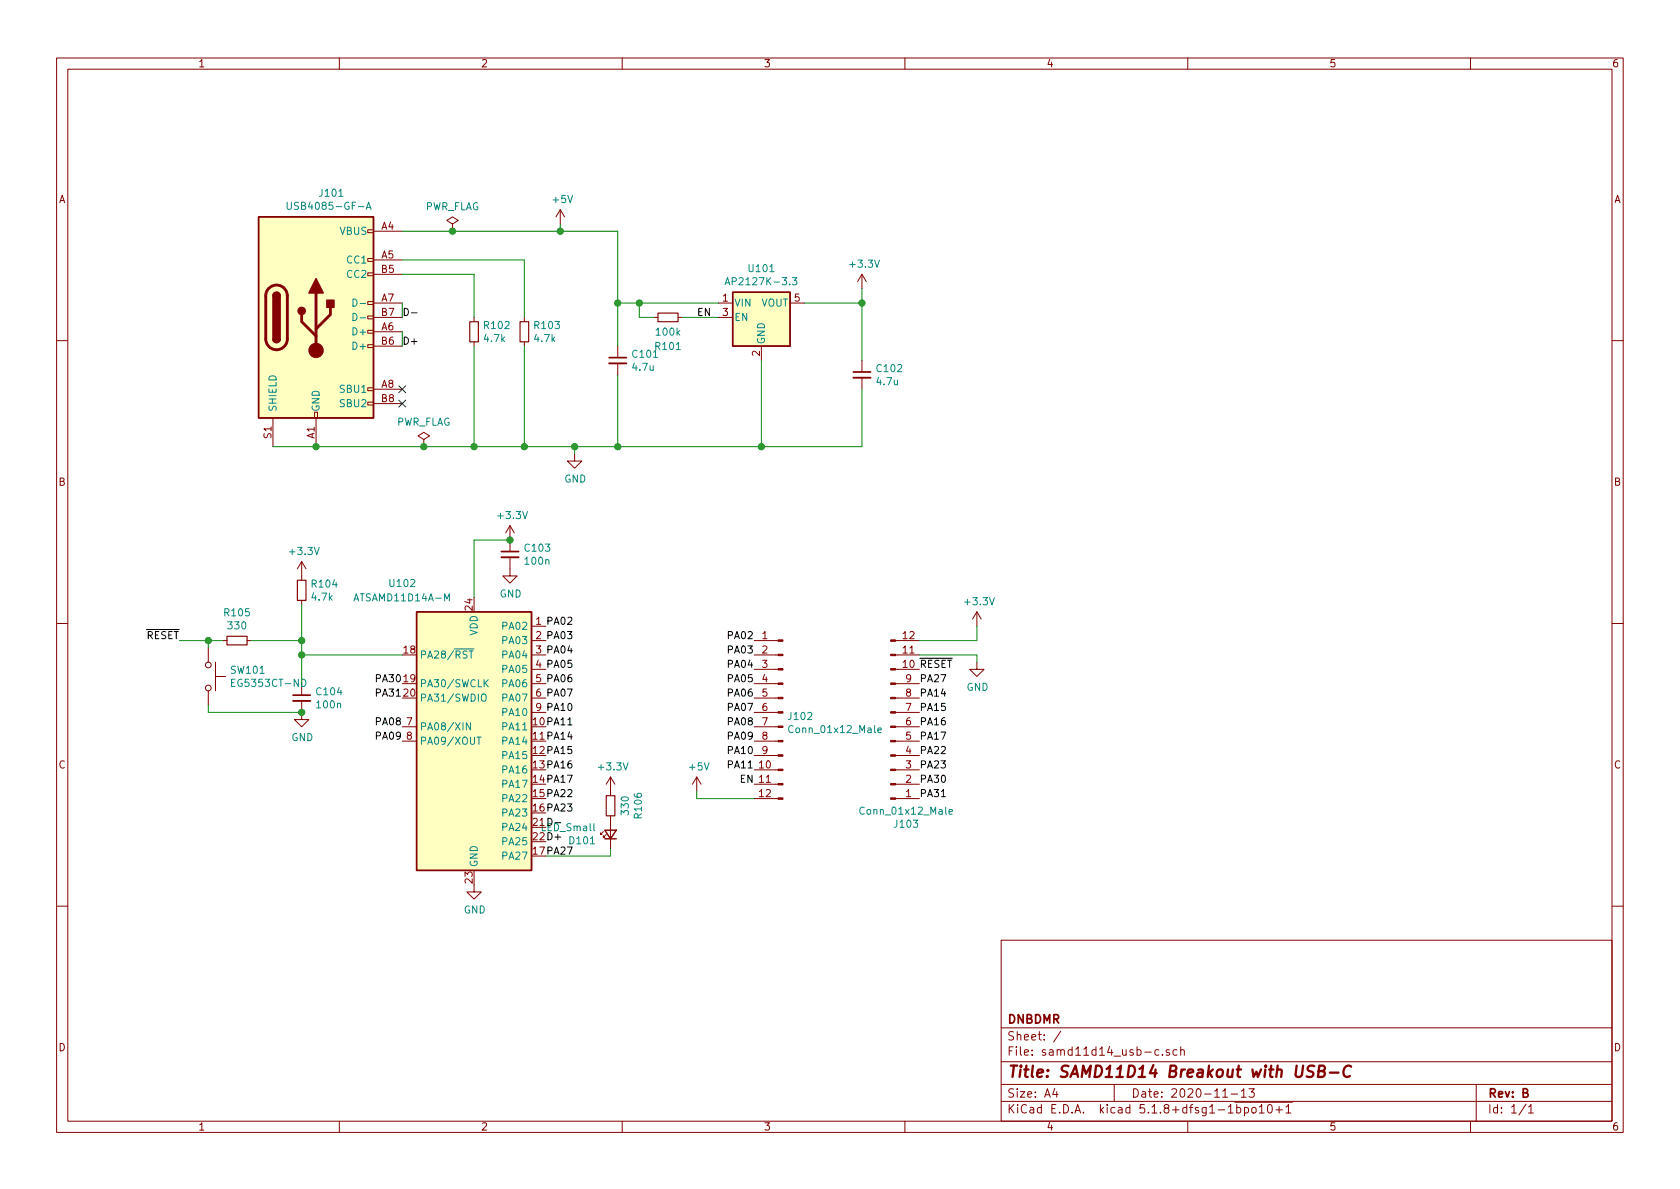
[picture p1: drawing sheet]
EESchema Schematic File Version 4
EELAYER 30 0
EELAYER END
$Descr A4 11693 8268
encoding utf-8
Sheet 1 1
Title "SAMD11D14 Breakout with USB-C"
Date "2020-11-13"
Rev "B"
Comp "DNBDMR"
Comment1 ""
Comment2 ""
Comment3 ""
Comment4 ""
$EndDescr
$Comp
L samd11d14_usb-c-rescue:AP2127K-3.3-Regulator_Linear U101
U 1 1
P 5300 2200
F 0 "U101" H 5300 2542 50  0000 C CNN
F 1 "AP2127K-3.3" H 5300 2451 50  0000 C CNN
F 2 "Package_TO_SOT_SMD:SOT-23-5" H 5300 2525 50  0001 C CNN
F 3 "https://www.diodes.com/assets/Datasheets/AP2127.pdf" H 5300 2300 50  0001 C CNN
	1    5300 2200
	1    0    0    -1  
$EndComp
$Comp
L Device:C_Small C101
U 1 1
P 4300 2500
F 0 "C101" H 4392 2546 50  0000 L CNN
F 1 "4.7u" H 4392 2455 50  0000 L CNN
F 2 "Capacitor_SMD:C_0603_1608Metric_Pad1.05x0.95mm_HandSolder" H 4300 2500 50  0001 C CNN
F 3 "~" H 4300 2500 50  0001 C CNN
	1    4300 2500
	1    0    0    -1  
$EndComp
$Comp
L Device:C_Small C102
U 1 1
P 6000 2600
F 0 "C102" H 6092 2646 50  0000 L CNN
F 1 "4.7u" H 6092 2555 50  0000 L CNN
F 2 "Capacitor_SMD:C_0603_1608Metric_Pad1.05x0.95mm_HandSolder" H 6000 2600 50  0001 C CNN
F 3 "~" H 6000 2600 50  0001 C CNN
	1    6000 2600
	1    0    0    -1  
$EndComp
$Comp
L Device:C_Small C103
U 1 1
P 3550 3850
F 0 "C103" H 3642 3896 50  0000 L CNN
F 1 "100n" H 3642 3805 50  0000 L CNN
F 2 "Capacitor_SMD:C_0603_1608Metric_Pad1.05x0.95mm_HandSolder" H 3550 3850 50  0001 C CNN
F 3 "~" H 3550 3850 50  0001 C CNN
	1    3550 3850
	1    0    0    -1  
$EndComp
$Comp
L Device:R_Small R101
U 1 1
P 4650 2200
F 0 "R101" V 4850 2200 50  0000 C CNN
F 1 "100k" V 4750 2200 50  0000 C CNN
F 2 "Resistor_SMD:R_0603_1608Metric_Pad1.05x0.95mm_HandSolder" H 4650 2200 50  0001 C CNN
F 3 "~" H 4650 2200 50  0001 C CNN
	1    4650 2200
	0    1    1    0   
$EndComp
$Comp
L MCU_Microchip_SAMD:ATSAMD11D14A-M U102
U 1 1
P 3300 5150
F 0 "U102" H 2800 6250 50  0000 C CNN
F 1 "ATSAMD11D14A-M" H 2800 6150 50  0000 C CNN
F 2 "Package_DFN_QFN:QFN-24-1EP_4x4mm_P0.5mm_EP2.6x2.6mm" H 3300 3800 50  0001 C CNN
F 3 "http://ww1.microchip.com/downloads/en/DeviceDoc/Atmel-42363-SAM-D11_Datasheet.pdf" H 3300 4150 50  0001 C CNN
	1    3300 5150
	1    0    0    -1  
$EndComp
$Comp
L Device:R_Small R103
U 1 1
P 3650 2300
F 0 "R103" H 3709 2346 50  0000 L CNN
F 1 "4.7k" H 3709 2255 50  0000 L CNN
F 2 "Resistor_SMD:R_0603_1608Metric_Pad1.05x0.95mm_HandSolder" H 3650 2300 50  0001 C CNN
F 3 "~" H 3650 2300 50  0001 C CNN
	1    3650 2300
	1    0    0    -1  
$EndComp
$Comp
L Device:R_Small R102
U 1 1
P 3300 2300
F 0 "R102" H 3359 2346 50  0000 L CNN
F 1 "4.7k" H 3359 2255 50  0000 L CNN
F 2 "Resistor_SMD:R_0603_1608Metric_Pad1.05x0.95mm_HandSolder" H 3300 2300 50  0001 C CNN
F 3 "~" H 3300 2300 50  0001 C CNN
	1    3300 2300
	1    0    0    -1  
$EndComp
$Comp
L power:+3.3V #PWR0102
U 1 1
P 6000 2000
F 0 "#PWR0102" H 6000 1850 50  0001 C CNN
F 1 "+3.3V" H 6015 2173 50  0000 C CNN
F 2 "" H 6000 2000 50  0001 C CNN
F 3 "" H 6000 2000 50  0001 C CNN
	1    6000 2000
	1    0    0    -1  
$EndComp
$Comp
L power:+5V #PWR0101
U 1 1
P 3900 1550
F 0 "#PWR0101" H 3900 1400 50  0001 C CNN
F 1 "+5V" H 3915 1723 50  0000 C CNN
F 2 "" H 3900 1550 50  0001 C CNN
F 3 "" H 3900 1550 50  0001 C CNN
	1    3900 1550
	1    0    0    -1  
$EndComp
$Comp
L power:GND #PWR0103
U 1 1
P 4000 3150
F 0 "#PWR0103" H 4000 2900 50  0001 C CNN
F 1 "GND" H 4005 2977 50  0000 C CNN
F 2 "" H 4000 3150 50  0001 C CNN
F 3 "" H 4000 3150 50  0001 C CNN
	1    4000 3150
	1    0    0    -1  
$EndComp
Wire Wire Line
	4000 3100 4000 3150
Wire Wire Line
	4000 3100 4300 3100
Wire Wire Line
	5300 3100 5300 2500
Connection ~ 4000 3100
Wire Wire Line
	6000 2700 6000 3100
Wire Wire Line
	6000 3100 5300 3100
Connection ~ 5300 3100
Wire Wire Line
	5600 2100 6000 2100
Wire Wire Line
	6000 2100 6000 2500
Wire Wire Line
	6000 2000 6000 2100
Connection ~ 6000 2100
Wire Wire Line
	4300 2600 4300 3100
Connection ~ 4300 3100
Wire Wire Line
	4300 3100 5300 3100
Wire Wire Line
	5000 2100 4450 2100
Wire Wire Line
	4300 2100 4300 2400
Wire Wire Line
	4550 2200 4450 2200
Wire Wire Line
	4450 2200 4450 2100
Connection ~ 4450 2100
Wire Wire Line
	4450 2100 4300 2100
Wire Wire Line
	5000 2200 4750 2200
Text Label 4850 2200 0    50   ~ 0
EN
Wire Wire Line
	2800 1600 3150 1600
Wire Wire Line
	3900 1600 3900 1550
Wire Wire Line
	3900 1600 4300 1600
Wire Wire Line
	4300 1600 4300 2100
Connection ~ 3900 1600
Connection ~ 4300 2100
Wire Wire Line
	2800 2100 2800 2200
Wire Wire Line
	2800 2300 2800 2400
Connection ~ 2200 3100
Wire Wire Line
	2200 3100 2950 3100
Wire Wire Line
	1900 3100 2200 3100
$Comp
L samd11d14_usb-c-rescue:USB_C_Receptacle_USB2.0-Connector J101
U 1 1
P 2200 2200
F 0 "J101" H 2307 3067 50  0000 C CNN
F 1 "USB4085-GF-A " H 2307 2976 50  0000 C CNN
F 2 "Connector_USB:USB_C_Receptacle_GCT_USB4085" H 2350 2200 50  0001 C CNN
F 3 "https://www.usb.org/sites/default/files/documents/usb_type-c.zip" H 2350 2200 50  0001 C CNN
	1    2200 2200
	1    0    0    -1  
$EndComp
NoConn ~ 2800 2700
NoConn ~ 2800 2800
Wire Wire Line
	2800 1800 3650 1800
Wire Wire Line
	3650 1800 3650 2200
Wire Wire Line
	2800 1900 3300 1900
Wire Wire Line
	3300 1900 3300 2200
Wire Wire Line
	3300 2400 3300 3100
Connection ~ 3300 3100
Wire Wire Line
	3300 3100 3650 3100
Wire Wire Line
	3650 2400 3650 3100
Connection ~ 3650 3100
Wire Wire Line
	3650 3100 4000 3100
Text Label 2800 2400 0    50   ~ 0
D+
Text Label 2800 2200 0    50   ~ 0
D-
$Comp
L power:GND #PWR0105
U 1 1
P 3550 3950
F 0 "#PWR0105" H 3550 3700 50  0001 C CNN
F 1 "GND" H 3555 3777 50  0000 C CNN
F 2 "" H 3550 3950 50  0001 C CNN
F 3 "" H 3550 3950 50  0001 C CNN
	1    3550 3950
	1    0    0    -1  
$EndComp
$Comp
L power:+3.3V #PWR0104
U 1 1
P 3550 3750
F 0 "#PWR0104" H 3550 3600 50  0001 C CNN
F 1 "+3.3V" H 3565 3923 50  0000 C CNN
F 2 "" H 3550 3750 50  0001 C CNN
F 3 "" H 3550 3750 50  0001 C CNN
	1    3550 3750
	1    0    0    -1  
$EndComp
Wire Wire Line
	3300 4150 3300 3750
Wire Wire Line
	3300 3750 3550 3750
Connection ~ 3550 3750
$Comp
L power:GND #PWR0111
U 1 1
P 3300 6150
F 0 "#PWR0111" H 3300 5900 50  0001 C CNN
F 1 "GND" H 3305 5977 50  0000 C CNN
F 2 "" H 3300 6150 50  0001 C CNN
F 3 "" H 3300 6150 50  0001 C CNN
	1    3300 6150
	1    0    0    -1  
$EndComp
Text Label 3800 5750 0    50   ~ 0
D-
Text Label 3800 5850 0    50   ~ 0
D+
$Comp
L Device:C_Small C104
U 1 1
P 2100 4850
F 0 "C104" H 2192 4896 50  0000 L CNN
F 1 "100n" H 2192 4805 50  0000 L CNN
F 2 "Capacitor_SMD:C_0603_1608Metric_Pad1.05x0.95mm_HandSolder" H 2100 4850 50  0001 C CNN
F 3 "~" H 2100 4850 50  0001 C CNN
	1    2100 4850
	1    0    0    -1  
$EndComp
$Comp
L Device:R_Small R104
U 1 1
P 2100 4100
F 0 "R104" H 2159 4146 50  0000 L CNN
F 1 "4.7k" H 2159 4055 50  0000 L CNN
F 2 "Resistor_SMD:R_0603_1608Metric_Pad1.05x0.95mm_HandSolder" H 2100 4100 50  0001 C CNN
F 3 "~" H 2100 4100 50  0001 C CNN
	1    2100 4100
	1    0    0    -1  
$EndComp
$Comp
L Device:R_Small R105
U 1 1
P 1650 4450
F 0 "R105" V 1454 4450 50  0000 C CNN
F 1 "330" V 1545 4450 50  0000 C CNN
F 2 "Resistor_SMD:R_0603_1608Metric_Pad1.05x0.95mm_HandSolder" H 1650 4450 50  0001 C CNN
F 3 "~" H 1650 4450 50  0001 C CNN
	1    1650 4450
	0    1    1    0   
$EndComp
Wire Wire Line
	2800 4550 2100 4550
Wire Wire Line
	2100 4550 2100 4750
Wire Wire Line
	2100 4200 2100 4450
Connection ~ 2100 4550
Wire Wire Line
	1750 4450 2100 4450
Connection ~ 2100 4450
Wire Wire Line
	2100 4450 2100 4550
Text Label 1250 4450 2    50   ~ 0
~RESET
Text Label 2800 4750 2    50   ~ 0
PA30
Text Label 2800 4850 2    50   ~ 0
PA31
Text Label 2800 5050 2    50   ~ 0
PA08
Text Label 2800 5150 2    50   ~ 0
PA09
Text Label 3800 4350 0    50   ~ 0
PA02
Text Label 3800 4450 0    50   ~ 0
PA03
Text Label 3800 4550 0    50   ~ 0
PA04
Text Label 3800 4650 0    50   ~ 0
PA05
Text Label 3800 4750 0    50   ~ 0
PA06
Text Label 3800 4850 0    50   ~ 0
PA07
Text Label 3800 4950 0    50   ~ 0
PA10
Text Label 3800 5050 0    50   ~ 0
PA11
Text Label 3800 5150 0    50   ~ 0
PA14
Text Label 3800 5250 0    50   ~ 0
PA15
Text Label 3800 5350 0    50   ~ 0
PA16
Text Label 3800 5450 0    50   ~ 0
PA17
Text Label 3800 5550 0    50   ~ 0
PA22
Text Label 3800 5650 0    50   ~ 0
PA23
Text Label 3800 5950 0    50   ~ 0
PA27
$Comp
L Connector:Conn_01x12_Male J102
U 1 1
P 5450 4950
F 0 "J102" H 5422 4924 50  0000 R CNN
F 1 "Conn_01x12_Male" H 5422 4833 50  0000 R CNN
F 2 "Connector_PinHeader_2.54mm:PinHeader_1x12_P2.54mm_Vertical" H 5450 4950 50  0001 C CNN
F 3 "~" H 5450 4950 50  0001 C CNN
	1    5450 4950
	-1   0    0    -1  
$EndComp
$Comp
L Connector:Conn_01x12_Male J103
U 1 1
P 6200 5050
F 0 "J103" H 6308 5731 50  0000 C CNN
F 1 "Conn_01x12_Male" H 6308 5640 50  0000 C CNN
F 2 "Connector_PinHeader_2.54mm:PinHeader_1x12_P2.54mm_Vertical" H 6200 5050 50  0001 C CNN
F 3 "~" H 6200 5050 50  0001 C CNN
	1    6200 5050
	1    0    0    1   
$EndComp
$Comp
L power:+5V #PWR0109
U 1 1
P 4850 5500
F 0 "#PWR0109" H 4850 5350 50  0001 C CNN
F 1 "+5V" H 4865 5673 50  0000 C CNN
F 2 "" H 4850 5500 50  0001 C CNN
F 3 "" H 4850 5500 50  0001 C CNN
	1    4850 5500
	1    0    0    -1  
$EndComp
Text Label 5250 5450 2    50   ~ 0
EN
$Comp
L power:GND #PWR0110
U 1 1
P 6800 4600
F 0 "#PWR0110" H 6800 4350 50  0001 C CNN
F 1 "GND" H 6805 4427 50  0000 C CNN
F 2 "" H 6800 4600 50  0001 C CNN
F 3 "" H 6800 4600 50  0001 C CNN
	1    6800 4600
	1    0    0    -1  
$EndComp
$Comp
L power:+3.3V #PWR0107
U 1 1
P 6800 4350
F 0 "#PWR0107" H 6800 4200 50  0001 C CNN
F 1 "+3.3V" H 6815 4523 50  0000 C CNN
F 2 "" H 6800 4350 50  0001 C CNN
F 3 "" H 6800 4350 50  0001 C CNN
	1    6800 4350
	1    0    0    -1  
$EndComp
Text Label 6400 4650 0    50   ~ 0
~RESET
Wire Wire Line
	4850 5500 4850 5550
Wire Wire Line
	4850 5550 5250 5550
Text Label 5250 4450 2    50   ~ 0
PA02
Text Label 5250 4550 2    50   ~ 0
PA03
Text Label 5250 4650 2    50   ~ 0
PA04
Text Label 5250 4750 2    50   ~ 0
PA05
Text Label 5250 4850 2    50   ~ 0
PA06
Text Label 5250 4950 2    50   ~ 0
PA07
Text Label 5250 5250 2    50   ~ 0
PA10
Text Label 5250 5050 2    50   ~ 0
PA08
Text Label 5250 5150 2    50   ~ 0
PA09
Text Label 6400 4950 0    50   ~ 0
PA15
Text Label 6400 4850 0    50   ~ 0
PA14
Text Label 5250 5350 2    50   ~ 0
PA11
Text Label 6400 5050 0    50   ~ 0
PA16
Text Label 6400 5150 0    50   ~ 0
PA17
Text Label 6400 5250 0    50   ~ 0
PA22
Text Label 6400 5350 0    50   ~ 0
PA23
Text Label 6400 5450 0    50   ~ 0
PA30
Text Label 6400 5550 0    50   ~ 0
PA31
$Comp
L Device:LED_Small D101
U 1 1
P 4250 5800
F 0 "D101" V 4204 5898 50  0000 L CNN
F 1 "LED_Small" V 4295 5898 50  0000 L CNN
F 2 "LED_SMD:LED_0805_2012Metric_Pad1.15x1.40mm_HandSolder" V 4250 5800 50  0001 C CNN
F 3 "~" V 4250 5800 50  0001 C CNN
	1    4250 5800
	0    -1   -1   0   
$EndComp
$Comp
L Device:R_Small R106
U 1 1
P 4250 5600
F 0 "R106" V 4054 5600 50  0000 C CNN
F 1 "330" V 4145 5600 50  0000 C CNN
F 2 "Resistor_SMD:R_0603_1608Metric_Pad1.05x0.95mm_HandSolder" H 4250 5600 50  0001 C CNN
F 3 "~" H 4250 5600 50  0001 C CNN
	1    4250 5600
	-1   0    0    1   
$EndComp
$Comp
L power:+3.3V #PWR0108
U 1 1
P 4250 5500
F 0 "#PWR0108" H 4250 5350 50  0001 C CNN
F 1 "+3.3V" H 4265 5673 50  0000 C CNN
F 2 "" H 4250 5500 50  0001 C CNN
F 3 "" H 4250 5500 50  0001 C CNN
	1    4250 5500
	1    0    0    -1  
$EndComp
Wire Wire Line
	3800 5950 4250 5950
Wire Wire Line
	4250 5950 4250 5900
$Comp
L power:GND #PWR0106
U 1 1
P 2100 4950
F 0 "#PWR0106" H 2100 4700 50  0001 C CNN
F 1 "GND" H 2105 4777 50  0000 C CNN
F 2 "" H 2100 4950 50  0001 C CNN
F 3 "" H 2100 4950 50  0001 C CNN
	1    2100 4950
	1    0    0    -1  
$EndComp
Text Label 6400 4750 0    50   ~ 0
PA27
$Comp
L power:+3.3V #PWR0112
U 1 1
P 2100 4000
F 0 "#PWR0112" H 2100 3850 50  0001 C CNN
F 1 "+3.3V" H 2115 4173 50  0000 C CNN
F 2 "" H 2100 4000 50  0001 C CNN
F 3 "" H 2100 4000 50  0001 C CNN
	1    2100 4000
	1    0    0    -1  
$EndComp
$Comp
L Switch:SW_Push SW101
U 1 1
P 1450 4700
F 0 "SW101" V 1404 4848 50  0000 L CNN
F 1 "EG5353CT-ND" V 1495 4848 50  0000 L CNN
F 2 "Button_Switch_SMD:SW_SPST_TL3305A" H 1450 4900 50  0001 C CNN
F 3 "~" H 1450 4900 50  0001 C CNN
	1    1450 4700
	0    1    1    0   
$EndComp
Wire Wire Line
	1250 4450 1450 4450
Wire Wire Line
	1450 4500 1450 4450
Connection ~ 1450 4450
Wire Wire Line
	1450 4450 1550 4450
Wire Wire Line
	1450 4900 1450 4950
Wire Wire Line
	1450 4950 2100 4950
Connection ~ 2100 4950
$Comp
L power:PWR_FLAG #FLG0101
U 1 1
P 3150 1600
F 0 "#FLG0101" H 3150 1675 50  0001 C CNN
F 1 "PWR_FLAG" H 3150 1773 50  0000 C CNN
F 2 "" H 3150 1600 50  0001 C CNN
F 3 "~" H 3150 1600 50  0001 C CNN
	1    3150 1600
	1    0    0    -1  
$EndComp
Connection ~ 3150 1600
Wire Wire Line
	3150 1600 3900 1600
$Comp
L power:PWR_FLAG #FLG0102
U 1 1
P 2950 3100
F 0 "#FLG0102" H 2950 3175 50  0001 C CNN
F 1 "PWR_FLAG" H 2950 3273 50  0000 C CNN
F 2 "" H 2950 3100 50  0001 C CNN
F 3 "~" H 2950 3100 50  0001 C CNN
	1    2950 3100
	1    0    0    -1  
$EndComp
Connection ~ 2950 3100
Wire Wire Line
	2950 3100 3300 3100
Wire Wire Line
	6400 4450 6800 4450
Wire Wire Line
	6800 4450 6800 4350
Wire Wire Line
	6400 4550 6800 4550
Wire Wire Line
	6800 4550 6800 4600
$EndSCHEMATC
